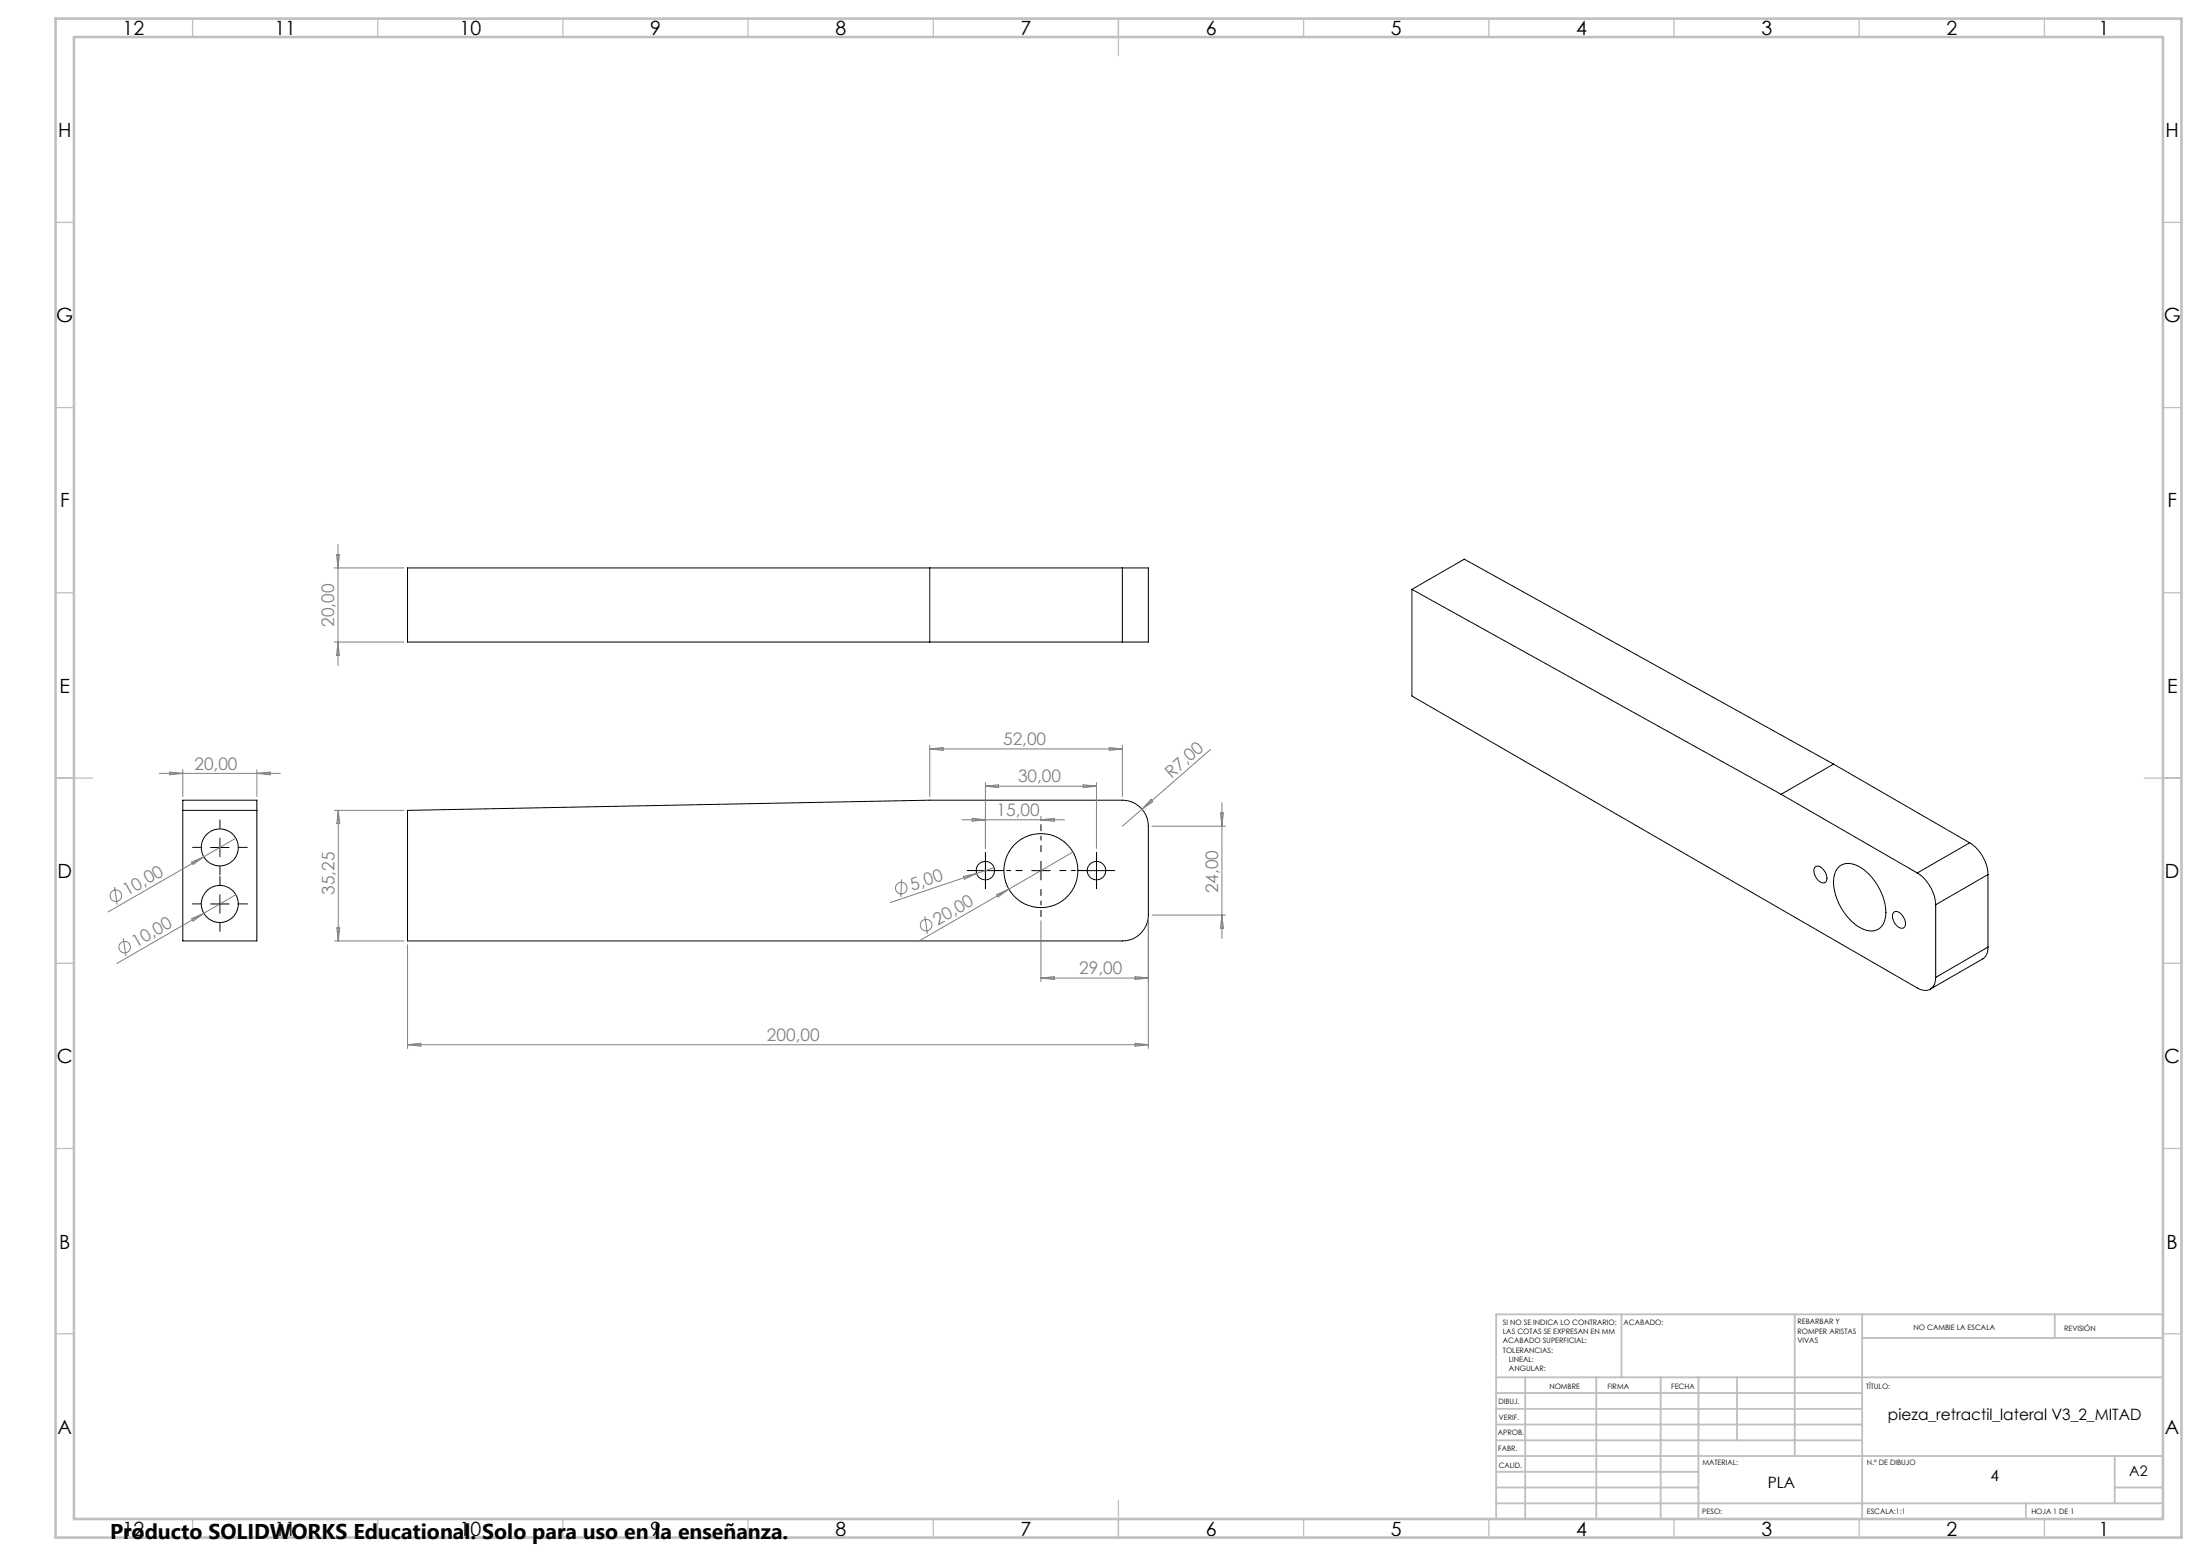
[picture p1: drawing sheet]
<svg xmlns="http://www.w3.org/2000/svg" width="594mm" height="420mm" viewBox="0 0 594 420" stroke-linecap="round" stroke-linejoin="round" font-family="sans-serif">
<g fill="none" stroke="#000" stroke-width=".27">
<path d="M251 153.3v20M303 153.3h7.1v20h-7.1M303 153.3h-193v20h193M303 153.3v20M381.2 159.1v28.8l136.5 78.8a3 3 0 0 0 3.5 .3 3 3 0 0 0 1.4-3.2M381.2 159.1l99.7 55.3M381.2 159.1l14.2-8.2 99.7 55.4M49.4 216h20v38h-20zM49.4 218.7h20M110 218.7l141-2.7h52a7.1 7.1 0 0 1 7.1 7v24a7 7 0 0 1-7.1 7h-193zM480.9 214.4l36.8 21.2M495.1 206.3l-14.2 8.1"/>
<path d="M495.1 206.3l36.7 21.2M56.9 228.8h4.9M59.4 226.3v5M263.6 235h4.9M266.1 232.5v5M278.6 235h5M281.1 232.5v5M293.5 235h5.1M296.1 232.5v5M490.2 233.9a1.86 1.86 0 0 1 2.3 1.1l.6 1a1.45 1.45 0 0 1-1 2.3 3.4 3.4 0 0 1-2.2-4.1zM496.5 234a4.8 4.8 0 0 1 5.8 .1 15.4 15.4 0 0 1 6.8 13.1 4 4 0 0 1-5.9 3.6 14.8 14.8 0 0 1-8-14.1 4.8 4.8 0 0 1 1.3-2.7zM517.7 235.6a11.1 11.1 0 0 1 4.9 8.6"/>
<path d="M531.8 227.5a10.8 10.8 0 0 1 5 8.6M531.8 227.5l-14.1 8.1M536.8 236.1l-14.2 8.1M536.8 236.1v19.5M56.9 244h4.9M59.4 241.5v5M511.4 246.2a2.07 2.07 0 0 1 2.6 1.5l.3 .6a1.41 1.41 0 0 1-.9 2.3 3.3 3.3 0 0 1-2.2-4.2zM522.6 244.2v19.6M536.8 255.6a3.3 3.3 0 0 1-1.5 3.3l-14.1 8.1M536.8 255.6l-14.2 8.2"/>
<circle cx="59.3" cy="228.8" r="5"/>
<circle cx="266" cy="235" r="2.49"/>
<circle cx="281" cy="235" r="10"/>
<circle cx="296.1" cy="235" r="2.49"/>
<circle cx="59.3" cy="244" r="5"/>
</g>
<g fill="none" stroke="#808080" stroke-width=".27">
<path d="M90.2 153.3h18.8M90.9 149.7h.7l-.3 3.6zM91.3 146.9v32.8M90.2 173.3h18.8M91.3 173.3l.3 3.6h-.7zM43 208.8h32.7M45.8 208.4l3.6 .4-3.6 .3zM49.4 207.8v7.2M69.4 207.8v7.2M69.4 208.8l3.5-.4v.7zM90.3 218.7h18.7M91.3 218.7v35.3"/>
<path d="M91.3 218.7l.4 3.6h-.8zM251 201.2v13.8M251 202.2h52M251 202.2l3.6-.4v.7zM266.1 211.2v17.8M266.1 212.2h30M266.1 212.2l3.5-.4v.8zM292.5 211.8l3.6 .4-3.6 .4zM296.1 211.2v17.8M299.5 201.8l3.5 .4-3.5 .3zM303 201.2v13.8M308.3 218.4l-5.3 4.6"/>
<path d="M310.8 215.8l.5 .6-3 2zM326.9 202.3l-18.6 16.1M329.5 219.4h.8l-.4 3.6zM329.9 216.7v36.6M30.9 239.4l.7 4.7M51.8 232.7l3.2-1.4-2.9 2zM55 231.3l-25.8 14.9M63.7 226.3l-8.7 5M243.5 237.3l-.3 4.8M259.7 221.3h27.7M260.2 236.6l3.5-.8-3.3 1.5zM262.5 220.9l3.6 .4-3.6 .4z"/>
<path d="M263.7 235.8l-23.3 7.8M268.4 234.2l-4.7 1.6M281.1 220.3v1.2M281.1 221.3l3.5-.4v.8zM289.7 230l-17.3 10M311 223h19.9M33.3 253.3l.7 4.7M51.8 247.9l3.2-1.4-2.9 2.1zM63.7 241.5l-32.1 18.6M90.3 254h18.7M90.9 250.5h.8l-.4 3.5zM110 255v28"/>
<path d="M249.7 247.3l.7 4.8M269.1 241.5l3.3-1.5-2.9 2.1zM272.4 240l-24.4 14.1M281.1 248.5v16.5M310.1 248v35M311 247h19.9M329.9 247l.4 3.6h-.8zM281.1 264l3.5-.4v.8zM281.1 264h29M306.5 263.6l3.6 .4-3.6 .4zM110 282h200.1M110 282l3.6-.4v.8z"/>
<path d="M306.5 281.6l3.6 .4-3.6 .4z"/>
<circle cx="243.3" cy="239.7" r="1.55"/>
<circle cx="31.3" cy="241.8" r="1.56"/>
<circle cx="33.7" cy="255.6" r="1.55"/>
<circle cx="250" cy="249.7" r="1.55"/>
</g>
<g fill="none" stroke="#000" stroke-width=".27" stroke-dasharray="15.2 1.3 1.3 1.3" stroke-linecap="butt">
<path d="M54.4 228.7h-2.5M59.4 239v-2.5M59.4 223.7v-2.5M59.4 233.7v2.5M64.4 228.7h2.5M263.6 235h-2.5M266.1 232.5v-2.5M266.1 237.5v2.5M268.6 235h2.5M293.6 235h-2.5M296.1 232.5v-2.5M296.1 237.5v2.5"/>
<path d="M298.6 235h2.5M54.4 244h-2.5M59.4 249v2.5M64.4 244h2.5"/>
</g>
<path d="M276.1 235h-7.5M281.1 230v-7.5M281.1 240v7.5M286.1 235h7.5" fill="none" stroke="#000" stroke-width=".27" stroke-dasharray="15.2 1.3 1.3 1.3" stroke-dashoffset="13.4" stroke-linecap="butt"/>
<g fill="none" stroke="#c0c0c0" stroke-width=".35">
<path d="M52 5v5M102 5v5M152 5v5M202 5v5M252 5v5M302 5v10M352 5v5M402 5v5M452 5v5M502 5v5M552 5v5M15 60h5"/>
<path d="M584 60h5M15 110h5M584 110h5M15 160h5M584 160h5M15 210h10M579 210h10M15 260h5M584 260h5M15 310h5M584 310h5M15 360h5"/>
<path d="M584 360h5M52 410v5M102 410v5M152 410v5M202 410v5M252 410v5M302 405v10M352 410v5M402 410v5M452 410v5M502 410v5M552 410v5"/>
</g>
<g fill="none" stroke="#c0c0c0" stroke-width=".5">
<path d="M437.8 354.8v17M484.6 354.8v38.2M502.8 354.8v55.2M554.8 354.8v6.4M584 354.8h-180v55.2M404 371.8h180M404 376h98.8M411.8 371.8v38.2M431 371.8v38.2M448.4 371.8v38.2M458.6 371.8v38.2M469 371.8v17"/>
<path d="M502.8 361.2h81.2M404 388.8h98.8M404 384.5h98.8M404 380.3h98.8M404 397.3h54.6M404 393h180M571 393v12.8M404 405.8h180M404 401.5h54.6M547 405.8v4.2M571 401.5h13"/>
</g>
<path d="M15 5h574v410h-574zM20 10h564v400h-564z" fill="none" stroke="#c0c0c0" stroke-width=".7"/>
<text font-size="5.8" x="29.7" y="415.3">Producto SOLIDWORKS Educational. Solo para uso en la enseñanza.</text>
<g font-size="5.3">
<text x="33.1" y="9.5">12</text>
<text x="74.1" y="9.5">11</text>
<text x="124.1" y="9.5">10</text>
<text x="175.6" y="9.5">9</text>
<text x="225.6" y="9.5">8</text>
<text x="275.6" y="9.5">7</text>
<text x="325.6" y="9.5">6</text>
<text x="375.6" y="9.5">5</text>
<text x="425.6" y="9.5">4</text>
<text x="475.6" y="9.5">3</text>
<text x="525.6" y="9.5">2</text>
<text x="566.6" y="9.5">1</text>
<text x="15.7" y="37">H</text>
<text x="584.7" y="37">H</text>
<text x="15.2" y="87">G</text>
<text x="584.2" y="87">G</text>
<text x="16.2" y="137">F</text>
<text x="585.2" y="137">F</text>
<text x="16.1" y="187">E</text>
<text x="585.1" y="187">E</text>
<text x="15.5" y="237">D</text>
<text x="584.5" y="237">D</text>
<text x="15.4" y="287">C</text>
<text x="584.4" y="287">C</text>
<text x="16" y="337">B</text>
<text x="585" y="337">B</text>
<text x="15.5" y="387">A</text>
<text x="584.5" y="387">A</text>
<text x="33.1" y="414.5">12</text>
<text x="74.1" y="414.5">11</text>
<text x="124.1" y="414.5">10</text>
<text x="175.6" y="414.5">9</text>
<text x="225.6" y="414.5">8</text>
<text x="275.6" y="414.5">7</text>
<text x="325.6" y="414.5">6</text>
<text x="375.6" y="414.5">5</text>
<text x="425.6" y="414.5">4</text>
<text x="475.6" y="414.5">3</text>
<text x="525.6" y="414.5">2</text>
<text x="566.6" y="414.5">1</text>
</g>
<g font-size="4.7" fill="#808080">
<text x="90.3" y="169.2" transform="rotate(-90 90.3 169.2)">20,00</text>
<text x="270.8" y="201.1">52,00</text>
<text x="52.5" y="207.7">20,00</text>
<text x="274.9" y="211.2">30,00</text>
<text x="316.3" y="210.1" transform="rotate(-41 316.3 210.1)">R7,00</text>
<text x="269.1" y="220.3">15,00</text>
<text x="34.4" y="242" transform="rotate(-30 34.4 242)">10,00</text>
<text x="90.3" y="241.5" transform="rotate(-90 90.3 241.5)">35,25</text>
<text x="246.3" y="240.5" transform="rotate(-19 246.3 240.5)">5,00</text>
<text x="328.9" y="241.1" transform="rotate(-90 328.9 241.1)">24,00</text>
<text x="253.2" y="249.9" transform="rotate(-30 253.2 249.9)">20,00</text>
<text x="36.8" y="255.8" transform="rotate(-30 36.8 255.8)">10,00</text>
<text x="291.4" y="263">29,00</text>
<text x="207.1" y="281">200,00</text>
</g>
<g font-size="4.2">
<text x="509.8" y="383.4">pieza_retractil_lateral V3_2_MITAD</text>
<text x="477.3" y="401.7">PLA</text>
<text x="537.5" y="399.8">4</text>
</g>
<text font-size="3.9" x="574.9" y="398.5">A2</text>
<g font-size="2">
<text x="405.8" y="357.6">SI NO SE INDICA LO CONTRARIO:</text>
<text x="438.4" y="357.6">ACABADO:</text>
<text x="485.3" y="357.5">REBARBAR Y</text>
<text x="485.3" y="360">ROMPER ARISTAS</text>
<text x="516.6" y="359">NO CAMBIE LA ESCALA</text>
<text x="557.3" y="359.2">REVISIÓN</text>
<text x="405.8" y="360.1">LAS COTAS SE EXPRESAN EN MM</text>
<text x="405.8" y="362.6">ACABADO SUPERFICIAL:</text>
<text x="405.8" y="365.1">TOLERANCIAS:</text>
<text x="485.3" y="362.5">VIVAS</text>
<text x="407.4" y="367.6">LINEAL:</text>
<text x="407.4" y="370.1">ANGULAR:</text>
<text x="418.3" y="375">NOMBRE</text>
<text x="434" y="374.9">FIRMA</text>
<text x="451.2" y="374.9">FECHA</text>
<text x="503.9" y="374.9">TÍTULO:</text>
<text x="404.6" y="379.1">DIBUJ.</text>
<text x="404.7" y="383.3">VERIF.</text>
<text x="404.4" y="387.4">APROB.</text>
<text x="404.5" y="391.8">FABR.</text>
<text x="459.6" y="395.5">MATERIAL:</text>
<text x="504.1" y="395.5">N.º DE DIBUJO</text>
<text x="404.7" y="396.1">CALID.</text>
<text x="459.6" y="408.5">PESO:</text>
<text x="504.1" y="408.6">ESCALA:1:1</text>
<text x="548.5" y="408.6">HOJA 1 DE 1</text>
</g>
</svg>
